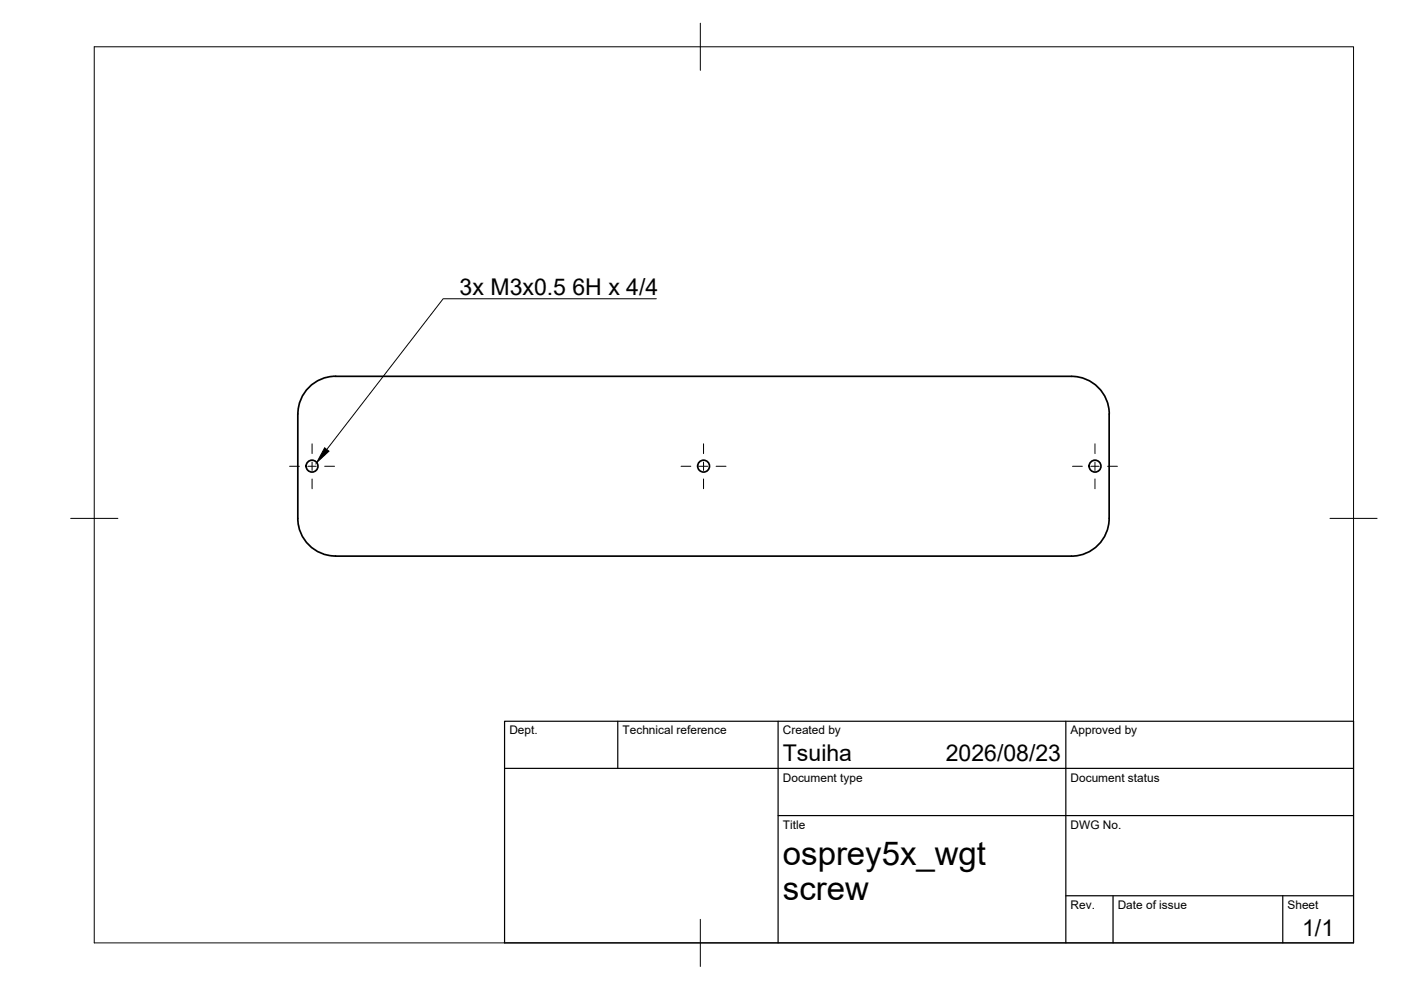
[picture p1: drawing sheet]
<svg xmlns="http://www.w3.org/2000/svg" width="297mm" height="210mm" viewBox="0 0 297 210" stroke-linecap="round" stroke-linejoin="round" font-family="sans-serif">
<!-- layer: Visible -->
<g fill="none" stroke="#000" stroke-width=".36">
<path d="M63.1 87.8v22.1M63.2 87.8a8 8 0 0 1 7.9-8h156.1a8 8 0 0 1 8 8v22.1M63.1 109.9a8 8 0 0 0 8.1 8M235.2 109.9a8 8 0 0 1-8 8h-156.1"/>
<circle cx="66.2" cy="98.8" r="1.26"/>
<circle cx="149.2" cy="98.8" r="1.26"/>
<circle cx="232.2" cy="98.8" r="1.26"/>
</g>
<!-- layer: BORDER -->
<path d="M20 9.9h267v190h-267zM148.5 4.9v10M15 109.9h10M282 109.9h10M148.5 194.9v10" fill="none" stroke="#000" stroke-width=".21"/>
<!-- layer: TITLEBLOCK -->
<path d="M107 152.9h180v47h-180zM131 152.9v10M165 152.9v47M226 152.9v47M107 162.9h180M165 172.9h122M226 189.9h61M236 189.9v10M272 189.9v10" fill="none" stroke="#000" stroke-width=".25"/>
<!-- layer: Smart Centers -->
<g fill="none" stroke="#000" stroke-width=".21">
<path d="M61.4 98.9h2.1M65.3 98.9h1.8M66.2 94.1v2.1M66.2 98v1.8M68.8 98.9h2.1M144.4 98.9h2.1M148.3 98.9h1.8M149.2 94.1v2.1M149.2 98v1.8M151.8 98.9h2.1M227.4 98.9h2.1M231.3 98.9h1.7"/>
<path d="M232.2 94.1v2.1M232.2 98v1.8M234.8 98.9h2.1M66.2 101.6v2M149.2 101.6v2M232.2 101.6v2"/>
</g>
<!-- layer: Hole Notes -->
<path d="M68.8 94.9l.9 .8-2.6 2.4z" fill="#000" stroke="#000" stroke-width=".21"/>
<path d="M139.1 63.3h-45.1l-24.7 32" fill="none" stroke="#000" stroke-width=".21"/>
<g font-size="7">
<text x="166" y="183.4">osprey5x_wgt</text>
<text x="166" y="190.9">screw</text>
</g>
<g font-size="4.9">
<text x="97.5" y="62.6">3x M3x0.5</text>
<text x="121.4" y="62.6">6H x 4/4</text>
<text x="166" y="161.4">Tsuiha</text>
<text x="200.5" y="161.4">2026/08/23</text>
<text x="276.1" y="198.6">1/1</text>
</g>
<g font-size="2.5">
<text x="108" y="155.7">Dept.</text>
<text x="132" y="155.7">Technical reference</text>
<text x="166" y="155.7">Created by</text>
<text x="227" y="155.7">Approved by</text>
<text x="166" y="165.7">Document type</text>
<text x="227" y="165.7">Document status</text>
<text x="166" y="175.7">Title</text>
<text x="227" y="175.7">DWG No.</text>
<text x="227" y="192.7">Rev.</text>
<text x="237" y="192.7">Date of issue</text>
<text x="273" y="192.7">Sheet</text>
</g>
</svg>
